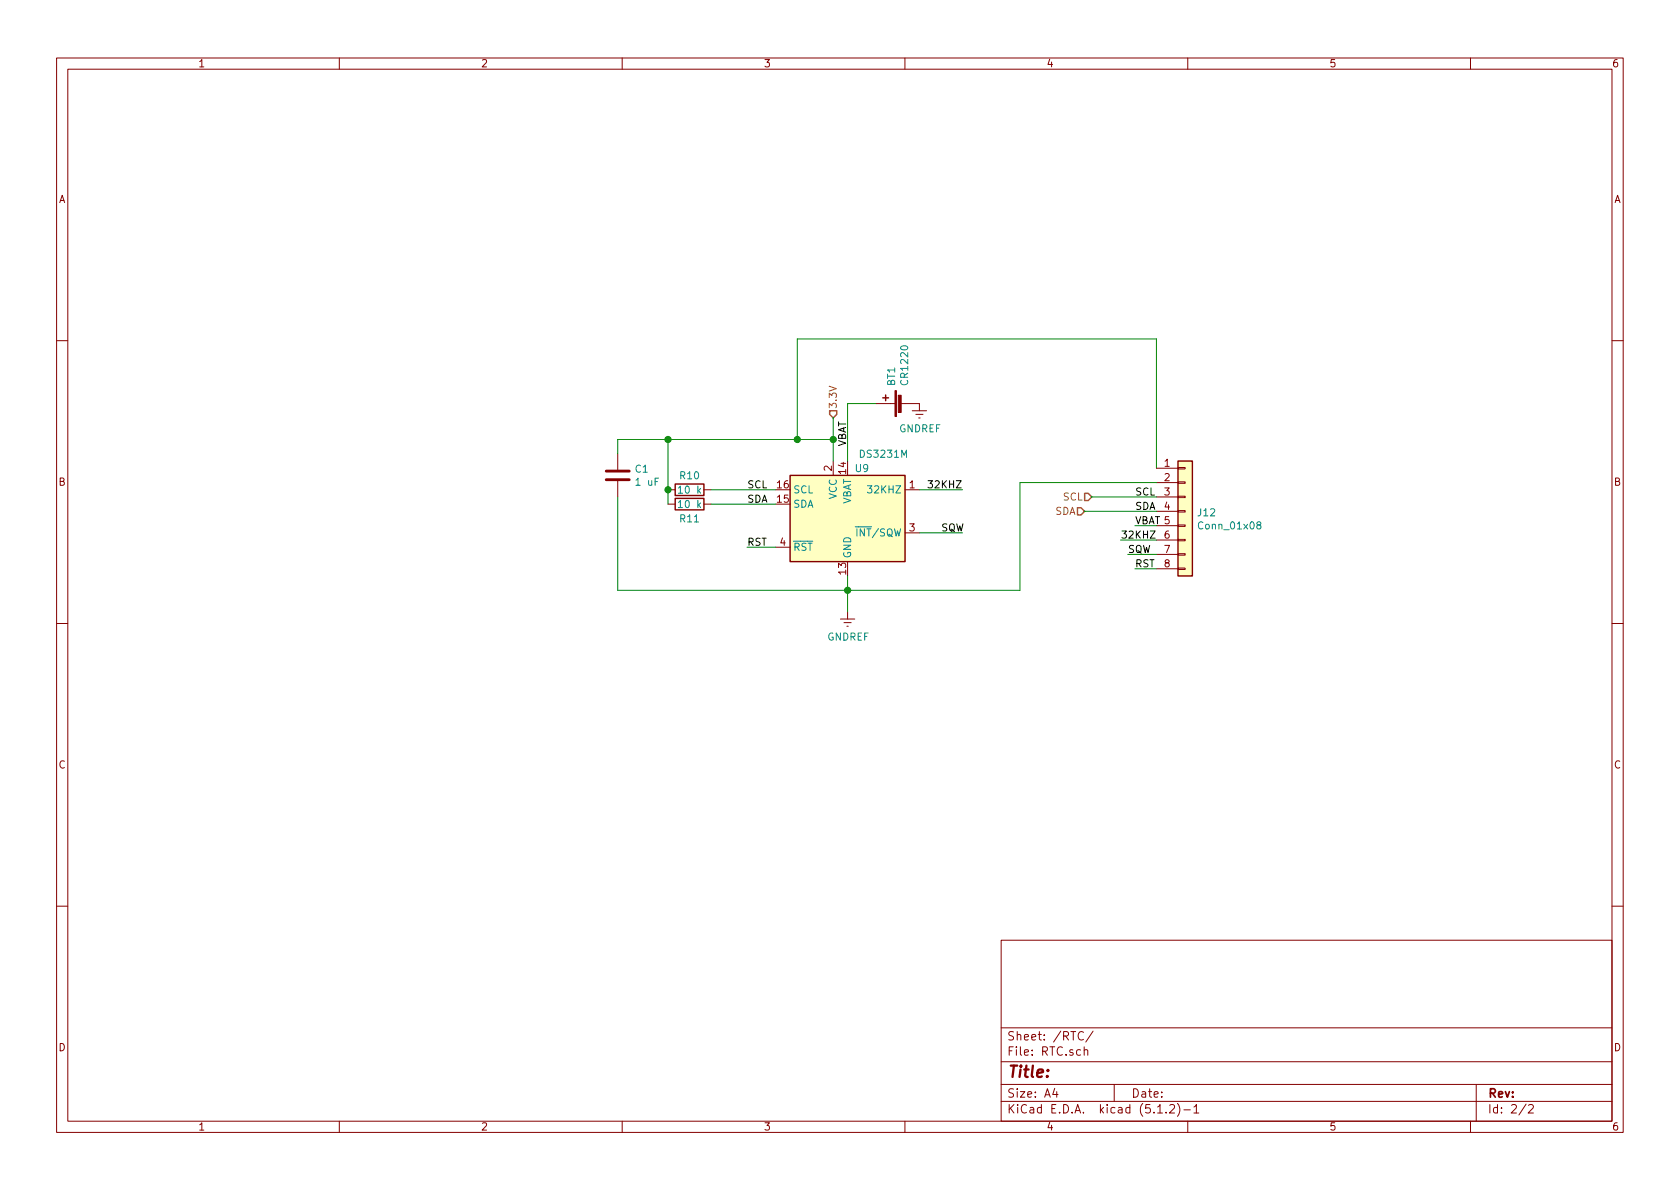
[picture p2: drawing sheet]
<svg xmlns="http://www.w3.org/2000/svg" width="297mm" height="210mm" viewBox="0 0 297 210" stroke-linecap="round" stroke-linejoin="round" font-family="sans-serif">
<g fill="none" stroke="#840000" stroke-width=".18">
<path d="M10 10.3h277v189.9h-277zM12 12.2h273v186.1h-273zM60 10.3v1.9M110 10.3v1.9M160 10.3v1.9M210 10.3v1.9M260 10.3v1.9M10 60.2h2M154.9 71.4h3.3M159.3 71.4h3.3v1.2M161.3 72.6h2.5M161.9 73.3h1.3"/>
<path d="M162.4 73.9h.3M285 60.2h2M109.2 80.3v2.8M109.2 85.1v2.8M118.1 86.6h1.3M118.1 89.1h1.3M124.5 86.6h1.2M124.5 89.1h1.2M137.2 96.8h2.5M147.3 81.5v2.6M160 86.6h2.6M160 94.2h2.6"/>
<path d="M204.5 82.8h3.8M204.5 85.3h3.8M204.5 87.9h3.8M204.5 90.4h3.8M204.5 93h3.8M204.5 95.5h3.8M204.5 98h3.8M208.3 97.9h1.2v.3h-1.2zM208.3 95.4h1.2v.2h-1.2zM208.3 92.8h1.2v.3h-1.2zM208.3 90.3h1.2v.2h-1.2zM208.3 87.8h1.2v.2h-1.2z"/>
<path d="M208.3 85.2h1.2v.3h-1.2zM208.3 82.7h1.2v.2h-1.2zM10 110.3h2M148.6 109.5h2.5M149.2 110.1h1.3M149.7 110.7h.3M149.9 108.2v1.3M204.5 100.6h3.8M208.3 100.5h1.2v.2h-1.2zM285 110.3h2M10 160.2h2M177 166.3h108v32h-108z"/>
<path d="M285 160.2h2M60 198.3v1.9M110 198.3v1.9M160 198.3v1.9M177 194.8h108M177 191.8h108M177 187.8h108M177 181.8h108M186.5 192.5l-.4 1h1M186.8 193v1M191.6 182.6a.7 .7 0 0 0-.9 .2 .7 .7 0 0 0 .1 .9 .55 .55 0 0 0 .8 .1M191.7 185.7l.2-.1 .4 .1v.9"/>
<path d="M191.7 185.1v1.5M193.3 182.3l-1.3 2M197 191.8v3M204.7 196.8h.8M206.2 196.7v.1M206.8 195.5l.2-.2h.4l.2 .2 .1 .3-.1 .2-.8 .8h.9M208.2 195.1a1.71 1.71 0 0 1 0 2.3M209.3 196.3h1.2M210 198.3v1.9M211.1 195.8l.4-.5v1.5M211.1 196.8h.9M260 198.3v1.9"/>
<path d="M261 191.8v6.5M269.8 195.2l-1.2 2M270.3 195.5l.2-.2h.3l.3 .5-.9 1h.9"/>
</g>
<path d="M107.2 84.8h4.1M107.2 83.3h4.1" fill="none" stroke="#840000" stroke-width=".51"/>
<g fill="#ffffc2" stroke="#ffffc2" stroke-width=".18">
<path d="M139.7 84.1h20.3v15.2h-20.3z"/>
<path d="M208.3 81.5h2.5v20.3h-2.5z"/>
</g>
<path d="M156.1 70.4h1M156.6 69.8v1.1M119.4 88.1h5.1v2.1h-5.1zM119.4 85.6h5.1v2h-5.1zM139.7 84.1h20.3v15.2h-20.3zM208.3 81.5h2.5v20.3h-2.5z" fill="none" stroke="#840000" stroke-width=".25"/>
<path d="M151.2 93.2h.6M222.5 92.8l-.2-.1v-.3l.2-.1h.3l.1 .4-.5 .2-.2 .2v.2l.3 .2h.3l.1-.2v-.4l-.2-.1" fill="none" stroke="#008484" stroke-width=".18"/>
<path d="M146.7 72.6h1.3v.7l-.7 .6-.6-.6zM190.5 89.8h.6l.7 .6-.7 .7h-.6zM191.8 87.2h.6l.6 .7-.6 .6h-.6z" fill="none" stroke="#848400" stroke-width=".25"/>
<g fill="none" stroke="#008400" stroke-width=".18">
<path d="M118.1 77.7v11.4M141 77.7v-17.8h63.5v22.9M147.3 73.9v7.6M147.3 77.7h-38.1v2.6M154.9 71.4h-5v10.1M125.7 86.6h11.5M125.7 89.1h11.5M132.1 96.8h5.1M162.6 86.6h7.6M162.6 94.2h7.6M191.8 90.4h12.7M193 87.9h11.5"/>
<path d="M198.1 95.5h6.4M199.4 98h5.1M200.7 93h3.8M204.5 85.3h-24.2v19.1h-71.1v-16.5M149.9 101.8v6.4M200.7 100.6h3.8"/>
</g>
<g fill="#840000" stroke="#840000" stroke-width=".18">
<path d="M158.2 69.1h.3v4.6h-.3z"/>
<path d="M158.8 69.9h.5v3h-.5z"/>
</g>
<g fill="#008400" stroke="#008400" stroke-width=".25">
<circle cx="147.3" cy="77.7" r=".51"/>
<circle cx="118.1" cy="77.7" r=".51"/>
<circle cx="149.9" cy="104.4" r=".51"/>
<circle cx="141" cy="77.7" r=".51"/>
<circle cx="118.1" cy="86.6" r=".51"/>
</g>
<path d="M169.1 85h.9l-.9 1.3h.9M203.4 93.9h.8l-.8 1.3h.8" fill="none" stroke="#000" stroke-width=".18"/>
<text font-size="2.8" fill="#840000" x="178" y="190.5">Title:</text>
<g font-size="2.1" fill="#840000">
<text x="178" y="184">Sheet: /RTC/</text>
<text x="178" y="186.7">File: RTC.sch</text>
<text x="178" y="196.9">KiCad E.D.A. kicad (5.1.2)-1</text>
<text x="178" y="194.1">Size: A4</text>
<text x="200" y="194.1">Date:</text>
<text x="263" y="194.1">Rev:</text>
<text x="263" y="196.9">Id: 2/2</text>
</g>
<g font-size="1.8" fill="#840000">
<text x="35" y="11.9">1</text>
<text x="85" y="11.9">2</text>
<text x="135" y="11.9">3</text>
<text x="185" y="11.9">4</text>
<text x="235" y="11.9">5</text>
<text x="285" y="11.9">6</text>
<text x="10.4" y="35.9">A</text>
<text x="285.4" y="35.9">A</text>
<text x="147.1" y="83.3" transform="rotate(-90 147.1 83.3)">2</text>
<text x="149.6" y="83.8" transform="rotate(-90 149.6 83.8)">14</text>
<text x="205.9" y="82.5">1</text>
<text x="10.4" y="85.9">B</text>
<text x="137.5" y="88.9">15</text>
<text x="137.5" y="86.4">16</text>
<text x="160.8" y="86.4">1</text>
<text x="205.9" y="85.1">2</text>
<text x="205.9" y="87.6">3</text>
<text x="285.4" y="85.9">B</text>
<text x="160.8" y="94">3</text>
<text x="200.7" y="92.7">VBAT 5</text>
<text x="205.9" y="90.2">4</text>
<text x="205.9" y="95.2">6</text>
<text x="137.9" y="96.5">4</text>
<text x="149.6" y="101.5" transform="rotate(-90 149.6 101.5)">13</text>
<text x="205.9" y="97.8">7</text>
<text x="205.9" y="100.3">8</text>
<text x="10.4" y="135.9">C</text>
<text x="285.4" y="135.9">C</text>
<text x="10.4" y="185.9">D</text>
<text x="285.4" y="185.9">D</text>
<text x="35" y="199.9">1</text>
<text x="85" y="199.9">2</text>
<text x="135" y="199.9">3</text>
<text x="185" y="199.9">4</text>
<text x="235" y="199.9">5</text>
<text x="285" y="199.9">6</text>
</g>
<g font-size="1.8" fill="#008484">
<text x="158.3" y="68.2" transform="rotate(-90 158.3 68.2)">BT1</text>
<text x="160.6" y="67.8" transform="rotate(-90 160.6 67.8)">CR1220</text>
<text x="159" y="76.4">GNDREF</text>
<text x="112.3" y="83.6">C1</text>
<text x="151.3" y="83.5">U9</text>
<text x="152.3" y="80.9">DS3231M</text>
<text x="112.6" y="85.9">1 uF</text>
<text x="120.2" y="89.8">10 k</text>
<text x="120.2" y="87.3">10 k</text>
<text x="120.3" y="84.8">R10</text>
<text x="140.2" y="89.8">SDA</text>
<text x="140.2" y="87.2">SCL</text>
<text x="148" y="88.3" transform="rotate(-90 148 88.3)">VCC</text>
<text x="150.5" y="89.4" transform="rotate(-90 150.5 89.4)">VBAT</text>
<text x="153.9" y="87.2">32KHZ</text>
<text x="120.3" y="92.4">R11</text>
<text x="151.9" y="94.9">INT/SQW</text>
<text x="211.9" y="91.3">J12</text>
<text x="212.2" y="93.6">Conn_01x08</text>
<text x="140.2" y="97.4">RST</text>
<text x="150.5" y="98.8" transform="rotate(-90 150.5 98.8)">GND</text>
<text x="146.3" y="113.3">GNDREF</text>
</g>
<g font-size="1.8" fill="#848400">
<text x="148" y="72.4" transform="rotate(-90 148 72.4)">3.3V</text>
<text x="188" y="88.5">SCL</text>
<text x="186.5" y="91.1">SDA</text>
</g>
<g font-size="1.8">
<text x="149.6" y="79" transform="rotate(-90 149.6 79)">VBAT</text>
<text x="132.1" y="86.4">SCL</text>
<text x="132.1" y="88.9">SDA</text>
<text x="163.8" y="86.4">32KHZ</text>
<text x="200.7" y="87.6">SCL</text>
<text x="166.4" y="94">SQW</text>
<text x="198.1" y="95.2">32KHZ</text>
<text x="200.7" y="90.2">SDA</text>
<text x="132.1" y="96.5">RST</text>
<text x="199.4" y="97.8">SQW</text>
<text x="200.7" y="100.3">RST</text>
</g>
</svg>
